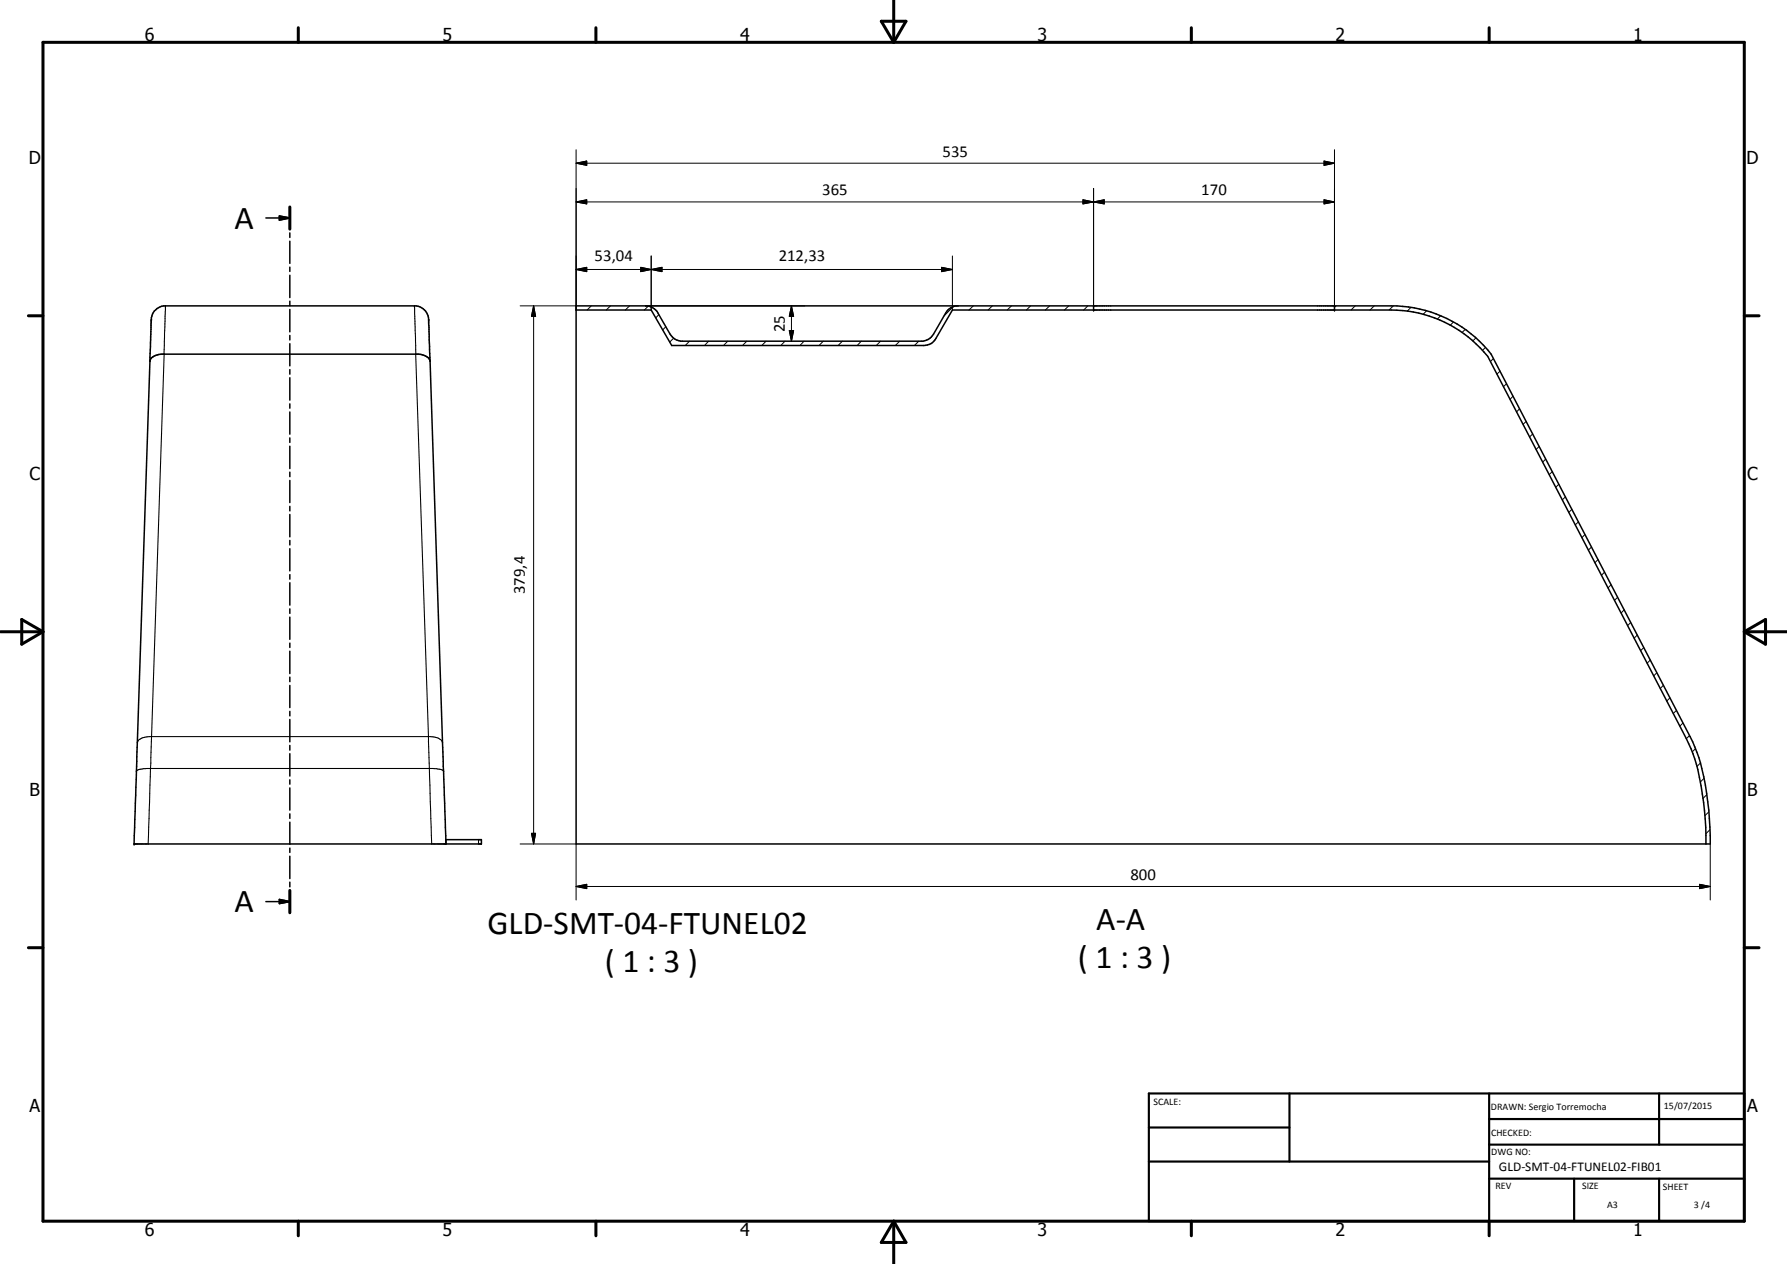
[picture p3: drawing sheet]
<svg xmlns="http://www.w3.org/2000/svg" width="420mm" height="297mm" viewBox="0 0 420 297" stroke-linecap="round" stroke-linejoin="round" font-family="sans-serif">
<g fill="none" stroke="#000" stroke-width=".35">
<path d="M62.5 51.2h5.6M65.7 50.8l2.4 .4-2.4 .5zM68.1 48.6v5.2M68.1 54.7v1.1M68.1 56.7v5.2M36.3 73.1l.3-.3a3.1 3.1 0 0 1 1.9-.9h59.4a3.5 3.5 0 0 1 2.9 4.2l4 122.2v-1h8.4v1h-81.7l4-120.4a8.9 8.9 0 0 1 .8-4.8zM68.1 62.8v1M68.1 64.7v5.2M68.1 70.8v1M68.1 72.7v5.3M68.1 78.8v1.1M135.5 71.9h193a29.8 29.8 0 0 1 22.1 11.3l46.8 89.9a41.6 41.6 0 0 1 4.1 15.3l.5 6 .1 3.9h-266.6z"/>
<path d="M135.5 72.9h17.6l4.8 8.3h59.3a3.1 3.1 0 0 0 2.8-1.7l3.9-6.6h103.2a29.2 29.2 0 0 1 22.7 10.8l47.8 92.2a62.6 62.6 0 0 1 3.5 22.4M152.2 71.9l1.2 .4 1.1 .9 3.1 5.3 .5 .7a3.1 3.1 0 0 0 1.9 1h57l.9-.3a3.1 3.1 0 0 0 1.6-1.4l3.1-5.3 1-.9 1.2-.4M257.1 71.9v1M313.8 71.9v1M35.3 84.8a2.9 2.9 0 0 1 2.6-1.6h60.5a2.78 2.78 0 0 1 2.7 1.7M68.1 80.8v5.2M68.1 86.9v1M68.1 88.8v5.2M68.1 94.9v1M68.1 96.8v5.2M68.1 102.9v1.1M68.1 104.9v5.2"/>
<path d="M68.1 111v1M68.1 112.9v5.2M68.1 119v1.1M68.1 120.9v5.3M68.1 127v1.1M68.1 128.9v5.3M68.1 135v1.1M68.1 136.9v5.3M68.1 143.1v1M68.1 145v5.2M68.1 151.1v1M68.1 153v5.3"/>
<path d="M68.1 159.1v1.1M68.1 161.1v5.2M68.1 167.2v1M68.1 169.1v5.2M68.1 175.2v1.1M68.1 177.1v5.3M68.1 183.3v1M68.1 185.2v5.2M68.1 191.3v1M68.1 193.2v5.2M68.1 199.3v1M62.5 211.9h5.6"/>
<path d="M65.7 211.4l2.4 .5-2.4 .4zM68.1 201.2v5.3M68.1 207.3v1.1M68.1 209.3v5.2"/>
</g>
<path d="M38.9 71.9h.1M38.9 71.9l-.3 11.3M97.4 71.9h.1M97.4 71.9l4.1 126.4M38.6 83.2l-3.8 115.1M32.3 174.5a2.71 2.71 0 0 1 2.9-1.4h66a3 3 0 0 1 2.8 1.3v.1M32.1 181.3a3.5 3.5 0 0 1 2.4-.7h67.7a2.49 2.49 0 0 1 2.1 .7M112.5 197.3v1" fill="none" stroke="#000" stroke-width=".25"/>
<g fill="#000">
<circle cx="35.6" cy="75.1" r=".18"/>
<circle cx="100.8" cy="75.1" r=".18"/>
<circle cx="257.1" cy="72.9" r=".18"/>
<circle cx="257.1" cy="71.9" r=".18"/>
<circle cx="313.8" cy="71.9" r=".18"/>
<circle cx="313.8" cy="72.9" r=".18"/>
<circle cx="31.5" cy="198.3" r=".18"/>
</g>
<g fill="none" stroke="#000" stroke-width=".71">
<path d="M10.1 9.9h400v277.1h-400zM70.1 6.5v3.4M140.1 6.5v3.4M207.2 5h5.8l-2.9 4.9zM210.1 0v9.9M280.1 6.5v3.4M350.1 6.5v3.4M68.1 48.6v5.2M6.7 74.2h3.4M410.1 74.2h3.5M.1 148.5h10M5.1 145.6l5 2.9-5 2.9z"/>
<path d="M410.1 148.5h10M410.1 148.5l5-2.9v5.8zM68.1 209.3v5.2M6.7 222.7h3.4M410.1 222.7h3.5M70.1 287v3.4M140.1 287v3.4M210.1 287v10M210.1 287l2.9 5h-5.8zM280.1 287v3.4M350.1 287v3.4"/>
</g>
<path d="M270.1 257h140v30h-140zM303.2 257v16M350.1 257v30M390.1 257v12M270.1 265h33.1M270.1 273h80M350.1 277h60M350.1 269h60M350.1 263h60M370.1 277v10M390.1 277v10" fill="none" stroke="#000" stroke-width=".51"/>
<g fill="#000">
<path d="M135.5 38.4l2.5-.6v1.1zM311.3 37.8l2.5 .6-2.5 .5zM65.7 50.8l2.4 .4-2.4 .5zM135.5 47.5l2.5-.6v1zM254.6 46.9l2.5 .6-2.5 .4zM257.1 47.5l2.5-.6v1zM311.3 46.9l2.5 .6-2.5 .4zM125.5 71.9l.4 2.4h-.9zM135.5 63.3l2.5-.5v1zM150.7 62.8l2.4 .5-2.4 .5zM153.1 63.3l2.5-.5v1zM185.6 77.7h1l-.5 2.5z"/>
<path d="M186.1 71.9l.5 2.4h-1zM221.4 62.8l2.5 .5-2.5 .5zM125 195.8h.9l-.4 2.5zM65.7 211.4l2.4 .5-2.4 .4zM135.5 208.3l2.5-.5v1zM399.6 207.8l2.5 .5-2.5 .5z"/>
</g>
<g fill="none" stroke="#000" stroke-width=".24">
<path d="M135.5 38.4l2.5-.6v1.1zM135.5 35.2v37.7M135.5 38.4h178.3M311.3 37.8l2.5 .6-2.5 .5zM313.8 35.2v37.7M135.5 47.5l2.5-.6v1zM135.5 47.5h178.3M254.6 46.9l2.5 .6-2.5 .4zM257.1 47.5l2.5-.6v1zM257.1 44.3v27.6M311.3 46.9l2.5 .6-2.5 .4zM122.3 71.9h13.2"/>
<path d="M125.5 71.9l.4 2.4h-.9zM125.5 71.9v126.4M135.5 63.3l2.5-.5v1zM135.5 63.3h88.4M139 71.9l-1 1M143.5 71.9l-1 1M148 71.9l-1 1M150.7 62.8l2.4 .5-2.4 .5zM151.8 71.9h37.5M152.4 72l-.9 .9M153.1 63.3l2.5-.5v1zM153.1 60.2v12.7"/>
<path d="M154.9 74l-.7 .7M156.5 76.8l-.7 .7M158.4 79.5l-.9 .9M185.6 77.7h1l-.5 2.5zM186.1 71.9l.5 2.4h-1zM186.1 71.9v8.3M221.4 62.8l2.5 .5-2.5 .5zM223.9 60.2v12.7M224.1 72.1l-2.2 2.2M228.8 71.9l-1 1M233.3 71.9l-1 1M237.8 71.9l-1 1"/>
<path d="M242.3 71.9l-1 1M246.8 71.9l-1 1M251.3 71.9l-1 1M255.8 71.9l-1 1M314.1 71.9l-.3 .3M318.6 71.9l-.9 1M323.1 71.9l-1 1M327.6 71.9l-1 1M331.7 72.3l-.8 .8M335.4 73.1l-.8 .8M338.7 74.2l-.8 .8M341.7 75.7l-.7 .8"/>
<path d="M344.5 77.5l-.8 .6M347 79.4l-.7 .7M162.1 80.2l-1 1M166.6 80.2l-1 1M171.1 80.2l-1 1M175.6 80.2l-1 1M180.1 80.2l-1 1M184.6 80.2l-1 1M189 80.2l-.9 1M193.6 80.2l-1 1M198.1 80.2l-1 1M202.5 80.2l-1 1"/>
<path d="M207 80.2l-1 1M211.5 80.2l-1 1M216 80.2l-1 1M349.2 81.7l-.7 .7M351.1 84.2l-.7 .8M352.7 87.2l-.8 .7M354.2 90.2l-.7 .7M355.8 93.1l-.8 .8M357.3 96.1l-.7 .7M358.8 99l-.7 .7M360.4 102l-.8 .7M361.9 104.9l-.8 .8"/>
<path d="M363.4 107.9l-.7 .7M365 110.8l-.8 .7M366.5 113.8l-.7 .7M368.1 116.8l-.8 .7M369.6 119.7l-.8 .7M371.1 122.6l-.7 .8M372.6 125.6l-.7 .8M374.2 128.6l-.7 .7M375.7 131.5l-.7 .7M377.3 134.5l-.8 .7M378.8 137.4l-.7 .8M380.3 140.4l-.7 .7"/>
<path d="M381.9 143.3l-.7 .8M383.4 146.3l-.7 .7M385 149.2l-.8 .8M386.5 152.2l-.8 .7M388 155.1l-.7 .8M389.5 158.1l-.7 .7M391.1 161l-.8 .8M392.6 164l-.7 .8M394.2 167l-.8 .7M395.7 169.9l-.7 .7M397.2 172.8l-.7 .8M398.6 175.9l-.7 .8"/>
<path d="M399.8 179.3l-.8 .8M122.3 198.3h13.2v13.2M125 195.8h.9l-.4 2.5zM400.6 182.9l-.9 .9M401.3 186.8l-.9 .9M401.8 190.8l-1 .9M402 195l-.9 1M402.1 198.3v13.2M135.5 208.3l2.5-.5v1zM135.5 208.3h266.6M399.6 207.8l2.5 .5-2.5 .5z"/>
</g>
<g font-size="7.9">
<text x="55.1" y="53.8">A</text>
<text x="55.1" y="214.4">A</text>
<text x="114.6" y="219.5">GLD-SMT-04-FTUNEL02</text>
<text x="257.8" y="218.5">A-A</text>
<text x="253.4" y="227.5">( 1 : 3 )</text>
<text x="142.2" y="228.5">( 1 : 3 )</text>
</g>
<g font-size="4.2">
<text x="34" y="9.6">6</text>
<text x="104" y="9.6">5</text>
<text x="174" y="9.6">4</text>
<text x="244" y="9.6">3</text>
<text x="314" y="9.6">2</text>
<text x="384" y="9.6">1</text>
<text x="6.8" y="38.7">D</text>
<text x="410.6" y="38.7">D</text>
<text x="7" y="112.9">C</text>
<text x="410.8" y="112.9">C</text>
<text x="7" y="187.1">B</text>
<text x="410.8" y="187.1">B</text>
<text x="7" y="261.4">A</text>
<text x="410.8" y="261.4">A</text>
<text x="34" y="290.4">6</text>
<text x="104" y="290.4">5</text>
<text x="174" y="290.4">4</text>
<text x="244" y="290.4">3</text>
<text x="314" y="290.4">2</text>
<text x="384" y="290.4">1</text>
</g>
<g font-size="3.9">
<text x="221.6" y="36.8">535</text>
<text x="193.3" y="45.9">365</text>
<text x="282.4" y="45.9">170</text>
<text x="139.8" y="61.3">53,04</text>
<text x="183.1" y="61.3">212,33</text>
<text x="184.5" y="78.1" transform="rotate(-90 184.5 78.1)">25</text>
<text x="123.4" y="139.6" transform="rotate(-90 123.4 139.6)">379,4</text>
<text x="265.8" y="206.8">800</text>
</g>
<text font-size="3.1" x="352.4" y="275.2">GLD-SMT-04-FTUNEL02-FIB01</text>
<g font-size="2.4">
<text x="271.2" y="259.7">SCALE:</text>
<text x="350.6" y="260.8">DRAWN: Sergio Torremocha</text>
<text x="391.2" y="260.6">15/07/2015</text>
<text x="350.6" y="267">CHECKED:</text>
<text x="350.6" y="271.4">DWG NO:</text>
<text x="351.6" y="279.3">REV</text>
<text x="372" y="279.4">SIZE</text>
<text x="391" y="279.6">SHEET</text>
<text x="377.9" y="283.8">A3</text>
<text x="398.3" y="283.8">3 /4</text>
</g>
</svg>
